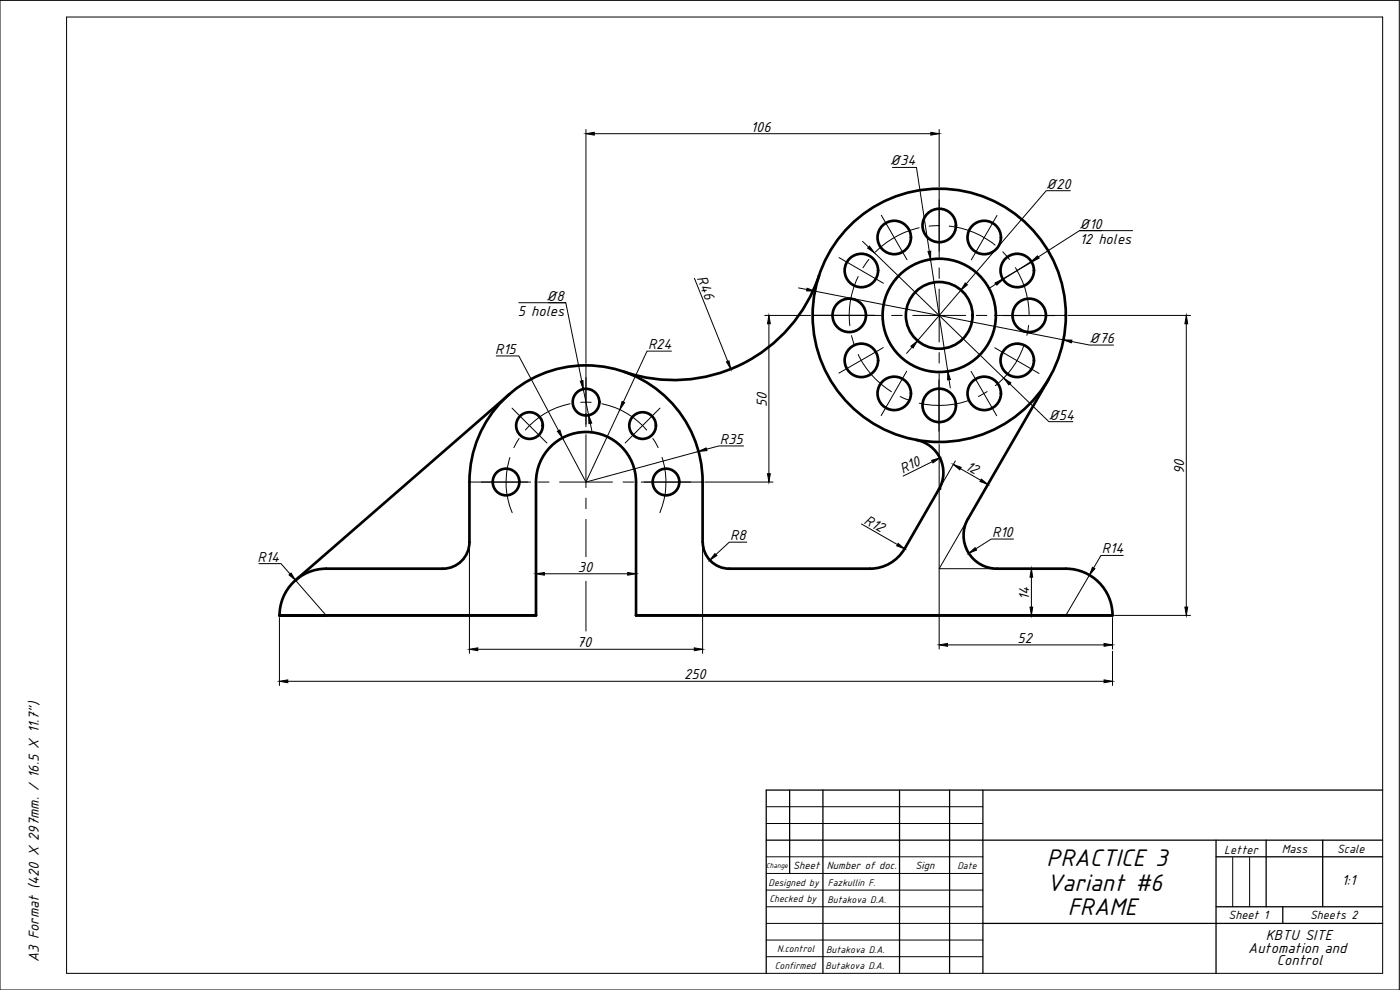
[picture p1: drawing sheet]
<svg xmlns="http://www.w3.org/2000/svg" width="420mm" height="297mm" viewBox="0 0 420 297" stroke-linecap="round" stroke-linejoin="round" font-family="sans-serif">
<!-- layer: 0 -->
<g fill="none" stroke="#000" stroke-width=".3">
<path d="M0 .1h419.9v296.9h-419.9zM20 5.1h395v286.9h-395zM175.9 38.8v70.2M281.9 38.8v17.2M178.4 40.1h101M267.8 50.2h7.2l3.9 25.2M281.9 56.7v20.5M321.2 57.2h-7.2l-24 28M251.8 77.3l13.3 7.7M258.9 72.4l1.8 1.8M260.8 77.8l-1.8 2.5M262.5 75.9l38.7 37.5"/>
<path d="M264.5 64.6l7.7 13.3M275.8 68.4a26.7 26.7 0 0 0-13 7.2M279.3 77.9l5.1 33.5M281.9 67.7l-3.1 .1M284.9 67.8a26.3 26.3 0 0 1 13.8 5.8M299.2 64.6l-7.7 13.4M300.9 75.6l2 2.2M309.5 78.5l-8.5 5.3M311.9 77.4l-13.3 7.6M324 69.2h15.9M330.6 69.2h-6.6l-12.4 7.9M155.7 90.8h14.1"/>
<path d="M164.6 90.8h5.2l4.8 23.5M208.4 83.5l10 24.9M229.5 94.6h13.7M230.8 97.1v45M239.6 86.4l2.5 .5M243.9 94.6h20.5M244.6 87.4l74.6 14.6M257.6 83a26.2 26.2 0 0 0-2.5 14.7M267.6 94.6h3.2M273.9 94.6h15.9M281.9 80.4v3.2M281.9 86.7v15.9"/>
<path d="M288.4 87.1l-13.1 15.2M293 94.6h3.2M298.9 85.2l-2.1 1.4M299.3 94.6h20.6M301.1 94.7h15.4M304.7 80.3a26.6 26.6 0 0 1 4.2 14.3M308.7 97.6l-.5 3M320.5 94.6h36.8M356 97.1v85M148.9 106.8h6.8l11.9 22.4M175 116.7l1.7 7.9M175.9 109.7v18.3"/>
<path d="M201.5 105.4h-7.3l-7.1 15.2M255.6 100.7l.8 2.9M257.6 106.4a26.3 26.3 0 0 0 9.9 11.1M265.1 104.3l-13.3 7.7M270.2 119l2.8 1.1M272.1 111.4l-7.6 13.3M273.7 104.1l-1.6 1.9M281.8 113.9v15.5M281.9 105.8v3.2M281.9 112.1v20.6M284.8 113.9l.4 2.5M291.4 111.4l7.7 13.3"/>
<path d="M296.2 117.5l-2.6 1.4M298.5 104.3l13.3 7.7M303.1 115.2l11.7 11.3h7.2M307.3 103.5a26.6 26.6 0 0 1-8.6 12.2M321.6 102.5l5.4 1h7.2M153 137.3a24.1 24.1 0 0 0 .7 16.5M153.7 122.5l10.4 10.4M155.8 131.6l-1.6 2.7M168.8 131.4l7.1 13.2M171.1 121.1a23.5 23.5 0 0 0-13.4 7.9M174.3 120.7h3.1M175.9 130.4v15.9"/>
<path d="M177.2 127l.5 2.5M180.6 121.1a23.4 23.4 0 0 1 13.5 7.9M186 122.9l-10.1 21.7M195.9 131.6l1.6 2.7M198.1 122.5l-10.5 10.4M198.7 137.2a23.8 23.8 0 0 1-.7 16.6M209.6 135.5l-33.7 9.1M223.1 133.8h-7.4l-3.7 1M279.8 138.5l-8.8 4.4M281.9 133.3v61.5M286.7 138.3l-4.7 8.1M290.8 120.1a26.9 26.9 0 0 1-14.9 .9"/>
<path d="M140.9 144.6h18.4M161.6 144.6h3.2M167.9 144.6h15.9M175.9 149.5v3.1M175.9 155.8v11.2M187 144.6h3.2M192.4 144.6h18.5M211.5 144.6h20.5M258.5 157.2l10.8 6.2M288.2 140.6l6.1 3.5M290.5 155.6l-8.6 15h17.3M297.1 144.3l-4.7 8.1"/>
<path d="M77.7 169.1h6.6l2.7 3.1M88.7 174.1l9.2 10.5M140.9 163.3v32.7M160.9 170.9v2.8M163.4 172.2h25M175.9 174.4v14.9M190.9 170.9v2.8M210.9 163.3v32.7M224.1 162.7h-5.2l-4.1 3.7M304.2 161.7h-6.7l-4.6 3M308.3 170.6h.6M309.5 173.2v8.9"/>
<path d="M326.9 172.6l-7 12M337.1 166.7h-6.7l-2.2 3.7M83.9 185.3v20.4M143.4 194.8h65M284.4 193.5h46.9M308.3 184.6h.6M333.9 185.3v9.5M333.9 195.4v10.3M334.5 184.6h22.8M86.4 204.4h244.9M230 257.1h65M230 247.1h65"/>
<path d="M230 242h65M230 262.1h65"/>
</g>
<g fill="none" stroke="#000" stroke-width=".38">
<path d="M237 237.1v25M247 237.1v54.9M270 237.1v54.9M285 237.1v54.9M295 237.1v54.9M415 237.1h-185v54.9M230 252.1h185M365 252.1v39.9M365 257.1h50M380 252.1v20M397 252.1v20M295 277.1h120"/>
<path d="M365 272.1h50M385 272.1v5"/>
</g>
<path d="M370 257.3v14.8M375 257.3v14.8M230 277.1h65M230 272.1h65M230 267.1h65M230 287h65M230 282.1h65" fill="none" stroke="#000" stroke-width=".3"/>
<!-- layer: 0 -->
<circle cx="281.9" cy="146.7" r=".4" fill="#000"/>
<g fill="none" stroke="#000" stroke-width=".8">
<path d="M245.8 82.6a46 46 0 0 1-58.5 28.9M152.9 118.3l-64.2 55.8M314.8 113.7l-24.3 41.9a10 10 0 0 0 8.7 15M274.9 132a10 10 0 0 1 6.9 14.8M281.9 146.7l-10.4 18M210.9 162.7v-18.1a35 35 0 0 0-35-35 35 35 0 0 0-35 35v18.1a8 8 0 0 1-8 7.9h-35a14 14 0 0 0-14 14h77M210.9 162.7a8 8 0 0 0 8 7.9h42.2a12 12 0 0 0 10.4-6M299.2 170.6h20.7M319.9 170.6a14 14 0 0 1 14 14h-143v-40a15 15 0 0 0-15-15 15 15 0 0 0-15 15v40M97.9 184.6h-14h77"/>
<circle cx="268.4" cy="71.3" r="5"/>
<circle cx="281.9" cy="67.7" r="5"/>
<circle cx="295.4" cy="71.3" r="5"/>
<circle cx="254.9" cy="94.6" r="5"/>
<circle cx="258.5" cy="81.2" r="5"/>
<circle cx="281.9" cy="94.6" r="38"/>
<circle cx="281.9" cy="94.6" r="17"/>
<circle cx="281.9" cy="94.6" r="10"/>
<circle cx="305.3" cy="81.2" r="5"/>
<circle cx="308.9" cy="94.6" r="5"/>
<circle cx="258.5" cy="108.1" r="5"/>
<circle cx="268.4" cy="118" r="5"/>
<circle cx="295.4" cy="118" r="5"/>
<circle cx="305.3" cy="108.1" r="5"/>
<circle cx="158.9" cy="127.7" r="4"/>
<circle cx="175.9" cy="120.7" r="4"/>
<circle cx="192.8" cy="127.7" r="4"/>
<circle cx="281.9" cy="121.6" r="5"/>
<circle cx="151.9" cy="144.6" r="4"/>
<circle cx="199.9" cy="144.6" r="4"/>
</g>
<g fill="#000" stroke="#000" stroke-width=".3">
<path d="M175.9 40.1l2.5-.4v.8zM279.4 39.7l2.5 .4-2.5 .4zM260.9 73.9l1.6 2-2.1-1.4zM278.5 75.5l.8-.2v2.6zM309.5 78.5l1.9-1.7 .4 .7zM230.8 94.6l.4 2.5h-.9zM242.2 86.5l2.4 .9-2.5-.1zM289.7 84.9l.6 .6-1.9 1.6zM298.7 84.9l2.3-1.1-1.8 1.7zM356 94.6l.4 2.5h-.8zM174.2 114.4l.8-.2v2.5zM218 108.6l.8-.3 .5 2.4z"/>
<path d="M273.4 103.9l1.9-1.6-1.3 2.1zM284.4 111.4l.8 2.5-.8 .1zM301.2 113.4l2.2 1.5-.6 .6zM319.2 102l2.5 .1-.2 .8zM167.3 129.4l.7-.4 .8 2.4zM176.7 124.6l.9 2.3-.9 .2zM186.7 120.5l.8 .3-1.5 2.1zM209.6 135.5l2.3-1.1 .3 .8zM279.6 138.1l2.4-.7-2 1.5zM230.3 142.1h.9l-.4 2.5zM286.1 139.3l2.4 .9-.5 .8zM294.5 143.7l2 1.7-2.4-.9z"/>
<path d="M86.7 172.5l.7-.6 1.3 2.2zM160.9 172.2l2.5-.4v.8zM188.4 171.8l2.5 .4-2.5 .4zM214.5 166.1l.6 .6-2.1 1.4zM269.5 163.1l2 1.6-2.4-.9zM290.7 166l2-1.7 .4 .7zM309.5 170.6l.4 2.6h-.8zM327.9 170.2l.7 .4-1.7 2zM140.9 194.8l2.5-.4v.8zM208.4 194.4l2.5 .4-2.5 .4zM281.9 193.5l2.5-.4v.8zM309.1 182.1h.8l-.4 2.5z"/>
<path d="M331.3 193.1l2.6 .4-2.6 .4zM355.6 182.1h.8l-.4 2.5zM83.9 204.4l2.5-.4v.8zM331.3 204l2.6 .4-2.6 .4z"/>
</g>
<g font-size="7.8">
<text x="314.1" y="259.8">PRACTICE 3</text>
<text x="314.2" y="267.2">Variant #6</text>
<text x="320.5" y="274.4">FRAME</text>
</g>
<g font-size="4.7">
<text x="225.4" y="39.5">106</text>
<text x="267.1" y="49.6">Ø34</text>
<text x="313.9" y="56.6">Ø20</text>
<text x="323.8" y="68.6">Ø10</text>
<text x="324.1" y="73.3">12 holes</text>
<text x="209.1" y="83.5" transform="rotate(68 209.1 83.5)">R46</text>
<text x="155.4" y="94.7">5 holes</text>
<text x="163.9" y="90.2">Ø8</text>
<text x="148.6" y="106.2">R15</text>
<text x="194.5" y="104.7">R24</text>
<text x="326.9" y="102.9">Ø76</text>
<text x="230.1" y="122.1" transform="rotate(-90 230.1 122.1)">50</text>
<text x="314.7" y="125.9">Ø54</text>
<text x="216" y="133.2">R35</text>
<text x="271" y="142.2" transform="rotate(-27 271 142.2)">R10</text>
<text x="289.4" y="140.6" transform="rotate(30 289.4 140.6)">12</text>
<text x="355.4" y="142.3" transform="rotate(-90 355.4 142.3)">90</text>
<text x="259.1" y="156.8" transform="rotate(30 259.1 156.8)">R12</text>
<text x="297.8" y="161.1">R10</text>
<text x="219.1" y="162">R8</text>
<text x="330.7" y="166">R14</text>
<text x="77.3" y="168.5">R14</text>
<text x="173.4" y="171.6">30</text>
<text x="308.9" y="180.1" transform="rotate(-90 308.9 180.1)">14</text>
<text x="173.1" y="194.1">70</text>
<text x="305.4" y="192.9">52</text>
<text x="205.3" y="203.8">250</text>
<text x="402.7" y="265.6">1:1</text>
<text x="374.6" y="285.9">Automation and</text>
<text x="379.9" y="282.2">KBTU SITE</text>
<text x="11.6" y="288.6" transform="rotate(-90 11.6 288.6)">А3 Format (420 X 297mm. / 16.5 X 11.7&quot;)</text>
<text x="383.2" y="289.7">Control</text>
</g>
<g font-size="3.9">
<text x="367.4" y="256.1">Letter</text>
<text x="384.7" y="256">Mass</text>
<text x="401.3" y="256">Scale</text>
<text x="368.7" y="275.6">Sheet 1</text>
<text x="393.1" y="275.6">Sheets 2</text>
</g>
<g font-size="3.4">
<text x="238" y="260.6">Sheet</text>
<text x="248.2" y="260.6">Number of doc.</text>
<text x="274.7" y="260.6">Sign</text>
</g>
<g font-size="3.1">
<text x="287.3" y="260.6">Date</text>
<text x="230.6" y="265.7">Designed by</text>
<text x="248.5" y="266">Fazkullin F.</text>
<text x="230.9" y="270.5">Checked by</text>
<text x="248.3" y="270.9">Butakova D.A.</text>
<text x="233.3" y="285.7">N.control</text>
<text x="247.9" y="285.9">Butakova D.A.</text>
<text x="232.5" y="290.7">Confirmed</text>
<text x="247.8" y="290.6">Butakova D.A.</text>
</g>
<text font-size="2.3" x="230" y="260.3">Change</text>
</svg>
